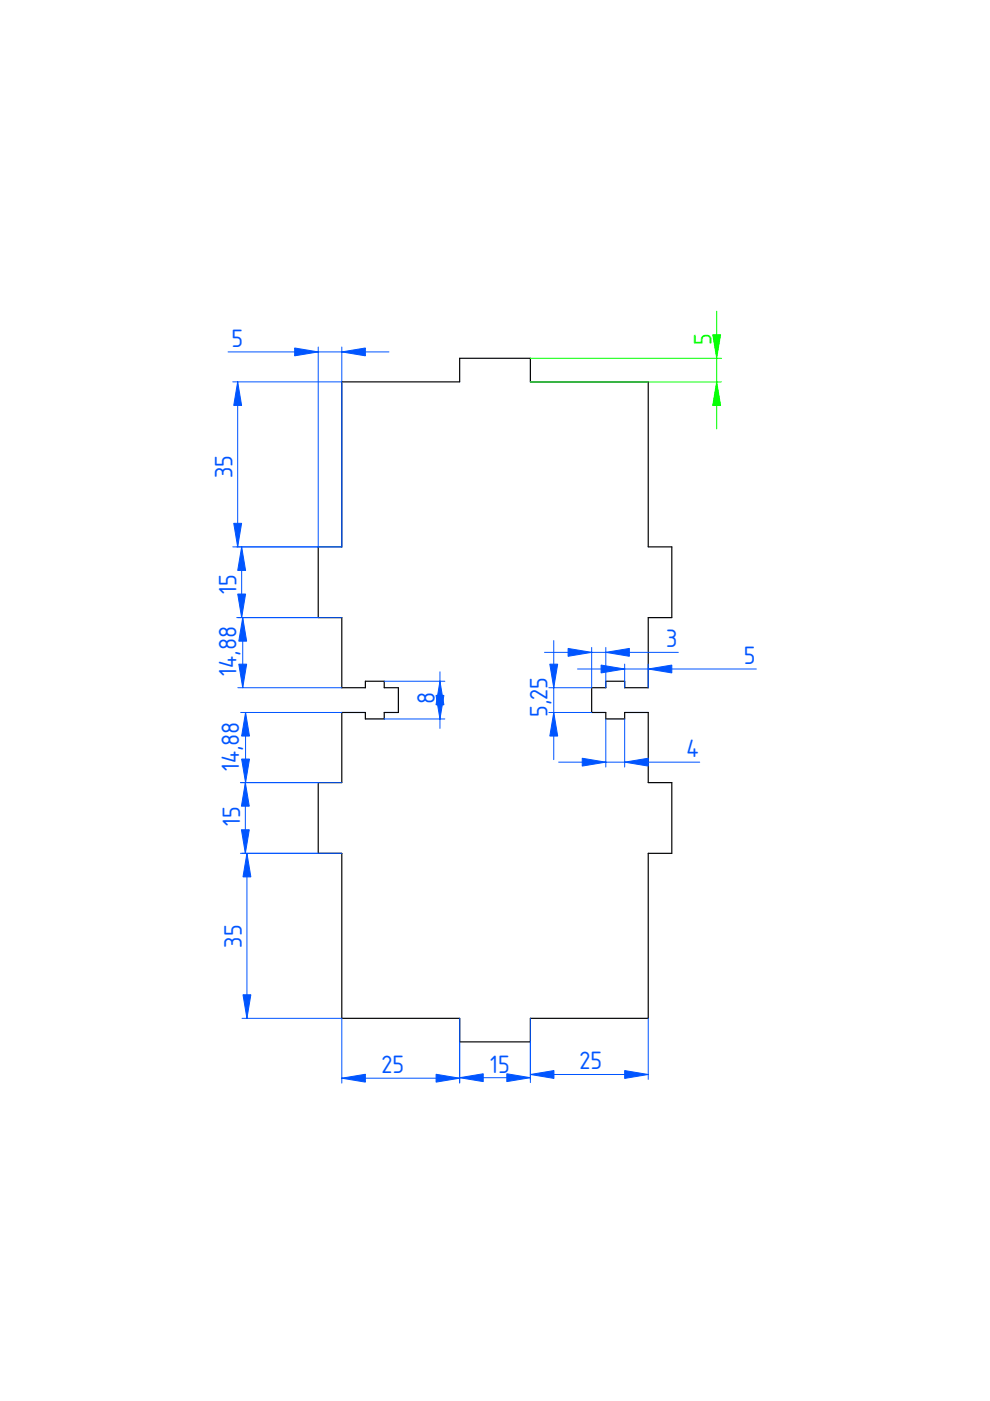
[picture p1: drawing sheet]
<svg xmlns="http://www.w3.org/2000/svg" width="210mm" height="297mm" viewBox="0 0 210 297" stroke-linecap="round" stroke-linejoin="round" font-family="sans-serif">
<path d="M72.5 81h25v-5h15v5h24.9v35h5v14.9h-5v14.9h-5v-1.4h-4v1.4h-3v5.3h3v1.3h4v-1.3h5v14.8h5v15h-5v35h-24.9v5h-15v-5h-25v-35h-5v-15h5v-14.8h5v1.3h4v-1.3h3v-5.3h-3v-1.4h-4v1.4h-5v-14.9h-5v-14.9h5z" fill="none" stroke="#000" stroke-width=".25"/>
<g fill="none" stroke="#05f" stroke-width=".21">
<path d="M48.4 74.6h34.1M67.5 73.6v42.4M72.5 73.6v42.4h-23.1M49.4 81h23.1M50.4 81v35M51.2 116v14.9M50.2 130.9h22.3M51.5 130.9v14.9M115.5 138.3h28.3M117.4 135.8v25.3M125.4 137.3v8.5h-9M128.4 137.3v8.5"/>
<path d="M50.4 145.8h22.1M51 151.1h21.5M52.1 151.1v14.8M81.5 152.4h12.8M81.5 144.4h12.8M93.3 142.4v12M116.4 151.1h9M122.4 141.8h38M128.4 152.4v10.2M132.4 140.8v5M132.4 152.4v10.2M137.4 140.8v5"/>
<path d="M51 165.9h21.5M52 165.9v15M118.4 161.6h30M51 180.9h21.5M52.4 180.9v35M51.3 215.9h21.2v13.7M97.5 215.9v13.7M112.5 215.9v13.6M137.4 215.9v13M72.5 228.6h25M97.5 228.5h15M112.5 227.8h24.9"/>
</g>
<g fill="#05f" stroke="#05f" stroke-width=".21">
<path d="M52.1 151.1l.8 5h-1.7z"/>
<path d="M51.2 160.9h1.7l-.8 5z"/>
<path d="M52.4 180.9l.8 5h-1.7z"/>
<path d="M51.5 210.9h1.7l-.8 5z"/>
<path d="M52 165.9l.9 5h-1.7z"/>
<path d="M51.2 175.9h1.7l-.9 5z"/>
<path d="M51.5 130.9l.8 5h-1.7z"/>
<path d="M50.6 140.8h1.7l-.8 5z"/>
<path d="M51.2 116l.9 4.9h-1.7z"/>
<path d="M50.4 125.9h1.7l-.9 5z"/>
<path d="M50.4 81l.8 5h-1.6z"/>
<path d="M49.6 111h1.6l-.8 5z"/>
<path d="M72.5 228.6l5-.8v1.6z"/>
<path d="M92.5 227.8l5 .8-5 .8z"/>
<path d="M97.5 228.5l5-.8v1.6z"/>
<path d="M107.5 227.7l5 .8-5 .8z"/>
<path d="M112.5 227.8l4.9-.8v1.6z"/>
<path d="M132.4 227l5 .8-5 .8z"/>
<path d="M117.4 151.1l.8 5h-1.6z"/>
<path d="M116.6 140.8h1.6l-.8 5z"/>
<path d="M132.4 161.6l5-.8v1.6z"/>
<path d="M123.4 160.8l5 .8-5 .8z"/>
<path d="M120.4 137.5l5 .8-5 .8z"/>
<path d="M128.4 138.3l5-.8v1.6z"/>
<path d="M127.4 141l5 .8-5 .9z"/>
<path d="M137.4 141.8l5-.8v1.7z"/>
<path d="M92.4 147.4h1.7l-.8 5z"/>
<path d="M93.3 144.4l.8 5h-1.7z"/>
<path d="M72.5 74.6l5-.8v1.6z"/>
<path d="M62.5 73.8l5 .8-5 .8z"/>
</g>
<path d="M112.5 76h40.5M152 66v25M112.5 81h40.5" fill="none" stroke="#0f0" stroke-width=".21"/>
<g fill="#0f0" stroke="#0f0" stroke-width=".21">
<path d="M152 81l.8 5h-1.7z"/>
<path d="M151.1 71h1.7l-.8 5z"/>
</g>
<g font-size="5" fill="#05f">
<text x="49.1" y="73.5">5</text>
<text x="49.3" y="101.3" transform="rotate(-90 49.3 101.3)">35</text>
<text x="50.1" y="126" transform="rotate(-90 50.1 126)">15</text>
<text x="141.2" y="137.2">3</text>
<text x="50.1" y="143.3" transform="rotate(-90 50.1 143.3)">14,88</text>
<text x="157.7" y="140.7">5</text>
<text x="92.2" y="149.2" transform="rotate(-90 92.2 149.2)">8</text>
<text x="116.1" y="152" transform="rotate(-90 116.1 152)">5,25</text>
<text x="145.6" y="160.5">4</text>
<text x="50.7" y="163.6" transform="rotate(-90 50.7 163.6)">14,88</text>
<text x="50.9" y="175.2" transform="rotate(-90 50.9 175.2)">15</text>
<text x="51.3" y="200.9" transform="rotate(-90 51.3 200.9)">35</text>
<text x="80.9" y="227.5">25</text>
<text x="103.9" y="227.4">15</text>
<text x="122.9" y="226.7">25</text>
</g>
<text font-size="5" fill="#0f0" x="150.9" y="73.1" transform="rotate(-90 150.9 73.1)">5</text>
</svg>
